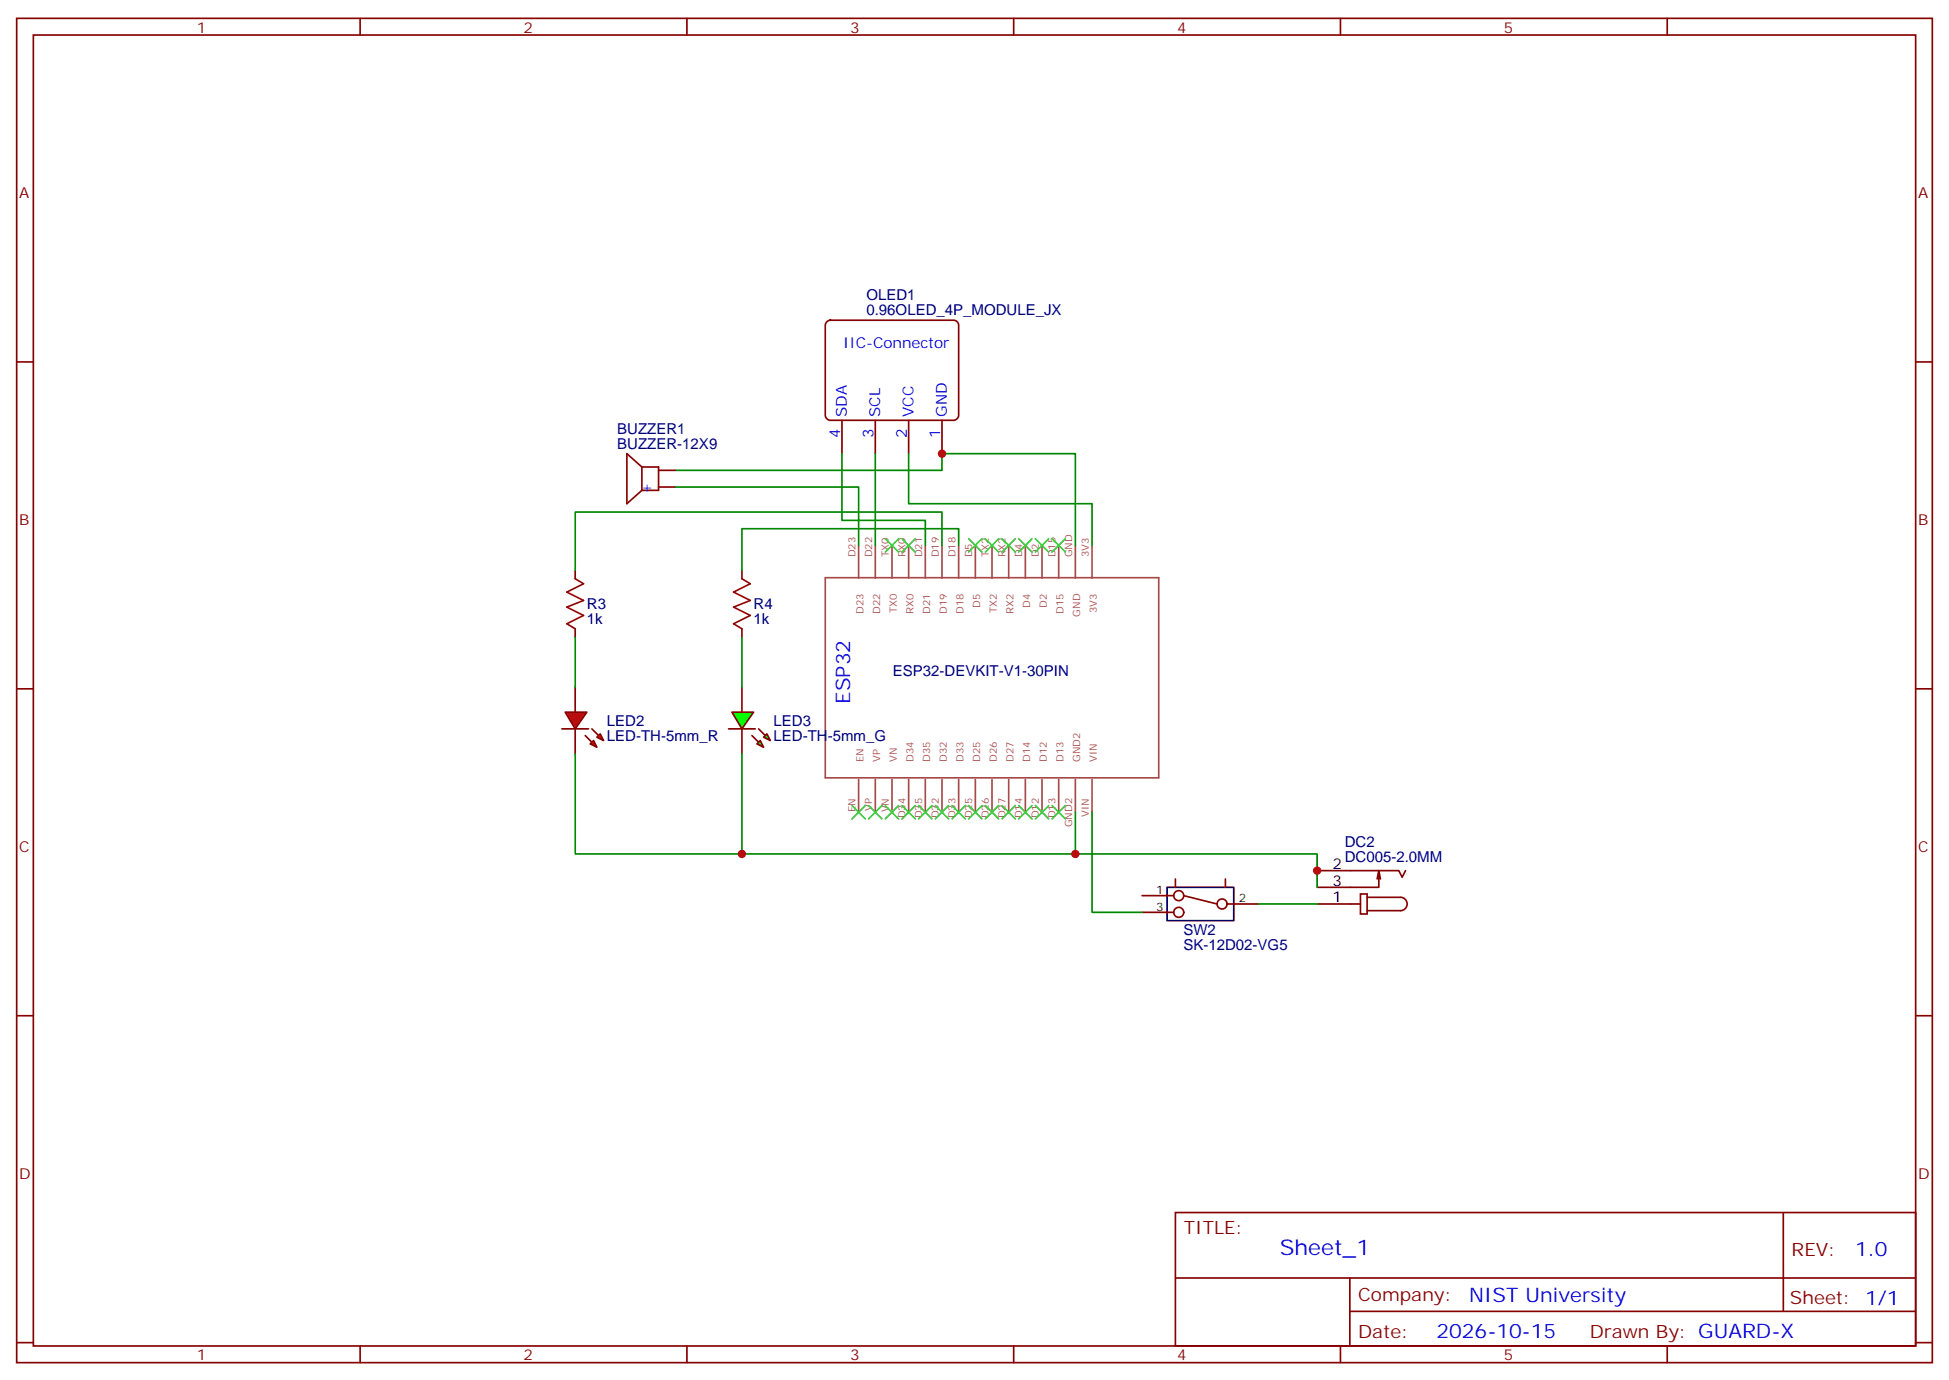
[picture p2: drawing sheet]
<svg xmlns="http://www.w3.org/2000/svg" width="412mm" height="292mm" viewBox="0 0 412 292" stroke-linecap="round" stroke-linejoin="round" font-family="sans-serif">
<g fill="none" stroke="#870000" stroke-width=".35">
<path d="M3.5 3.9h405.4v284.3h-405.4zM7.1 7.4h398.2v277.3h-398.2zM76.2 3.9v3.5M145.3 3.9v3.5M214.5 3.9v3.5M283.6 3.9v3.5M352.8 3.9v3.5M3.5 76.6h3.6M174.9 68.2l.8-.5h26.1a1.06 1.06 0 0 1 1 1.1v19a1.13 1.13 0 0 1-1 1.1h-26.1a1.13 1.13 0 0 1-1.1-1.1v-19zM405.3 76.6h3.6M178.2 88.9v7.1M185.2 88.9v7.1"/>
<path d="M192.3 88.9v7.1M199.3 88.9v7.1M3.5 145.7h3.6M405.3 145.7h3.6M3.5 214.8h3.6M405.3 214.8h3.6M248.7 256.5h156.6v28.2h-156.6zM377.3 256.5v20.9M248.7 270.3h156.5M285.6 277.4h119.6M285.6 270.3v14.1M3.5 284h3.6"/>
<path d="M76.2 284.7v3.5M145.3 284.7v3.5M214.5 284.7v3.5M283.6 284.7v3.5M352.8 284.7v3.5M405.3 284h3.6"/>
</g>
<g fill="none" stroke="#a64a4a" stroke-width=".35">
<path d="M181.7 115.4v6.9M185.2 115.4v6.9M188.7 115.4v6.9M192.3 115.4v6.9M195.8 115.4v6.9M199.3 115.4v6.9M202.8 115.4v6.9M206.4 115.4v6.9M209.9 115.4v6.9M213.4 115.4v6.9M217 115.4v6.9M220.5 115.4v6.9"/>
<path d="M224 115.4v6.9M227.5 115.4v6.9M231.1 115.4v6.9M174.6 122.2h70.6v42.3h-70.6zM181.7 164.9v6.9M185.2 164.9v6.9M188.7 164.9v6.9M192.3 164.9v6.9M195.8 164.9v6.9M199.3 164.9v6.9M202.8 164.9v6.9M206.4 164.9v6.9"/>
<path d="M209.9 164.9v6.9M213.4 164.9v6.9M217 164.9v6.9M220.5 164.9v6.9M224 164.9v6.9M227.5 164.9v6.9M231.1 164.9v6.9"/>
</g>
<path d="M142.9 99.5h56.4v-3.5h28.2v19.4M178.2 96v14.1h17.6v5.3M185.2 96v19.4M192.3 96v10.5h38.8v8.9" fill="none" stroke="#008700" stroke-width=".35"/>
<g fill="#f00" stroke="#870000" stroke-width=".35">
<path d="M119.6 150.6h4.6l-2.5 3.6z"/>
<path d="M118.9 154.2h5.6z"/>
</g>
<g fill="#870000" stroke="#870000" stroke-width=".35">
<path d="M125.2 154.2l1.4 1.4z"/>
<path d="M123.8 155.6l1.4 1.4z"/>
</g>
<g fill="#f00" stroke="#870000" stroke-width=".35">
<path d="M126.3 155.9l.7-.7 .7 1.4z"/>
<path d="M124.9 157.3l.7-.7 .7 1.4z"/>
</g>
<path d="M121.7 145.3v5.3M121.7 154.2v5.3M157 145.3v5.3M157 154.2v5.3" fill="none" stroke="#870000" stroke-width=".35"/>
<g fill="#0f0" stroke="#870000" stroke-width=".35">
<path d="M160.2 157.3l.7-.7 .7 1.4z"/>
<path d="M161.6 155.9l.7-.7 .7 1.4z"/>
</g>
<g fill="#870000" stroke="#870000" stroke-width=".35">
<path d="M159.1 155.6l1.4 1.4z"/>
<path d="M160.5 154.2l1.4 1.4z"/>
</g>
<path d="M154.2 154.2h5.6z" fill="#f00" stroke="#870000" stroke-width=".35"/>
<path d="M154.9 150.6h4.6l-2.5 3.6z" fill="#0f0" stroke="#870000" stroke-width=".35"/>
<path d="M121.7 122.4l1.8 1.1-3.6 1.7 3.6 1.8-3.6 1.4 3.6 1.8-3.6 1.7 1.8 1.1M157 122.4l1.7 1.1-3.5 1.7 3.5 1.8-3.5 1.4 3.5 1.8-3.5 1.7 1.8 1.1" fill="none" stroke="#a10000" stroke-width=".35"/>
<g fill="none" stroke="#870000" stroke-width=".35">
<path d="M135.8 98.8h3.5v4.9h-3.5M135.8 98.8v4.9M135.8 98.8l-3.2-2.8v10.5l3.2-2.8M139.3 99.5h3.6M139.3 103h3.6M121.7 120.7v1.7M121.7 133v1.8M157 120.7v1.7M157 133v1.8M241.7 193h6.7M241.7 189.4h6.7M248.7 185.9v1.8"/>
<path d="M250.5 189.4l7 1.8M259.3 185.9v1.8M259.6 191.2h6.7M278.7 184.2h17.3l.7 1.4 .7-1.4M278.7 191.2h9.2M287.9 189.1h1.4v4.2h-1.4zM289.3 189.8h7a1.41 1.41 0 0 1 1.4 1.4 1.41 1.41 0 0 1-1.4 1.4h-7M291.7 184.2l-.3 1.7M292.1 185.9l-.4-1.7v3.5h-13"/>
<circle cx="249.4" cy="193" r="1.06"/>
<circle cx="249.4" cy="189.4" r="1.06"/>
<circle cx="258.6" cy="191.2" r="1.06"/>
</g>
<path d="M142.9 103h38.8v12.4M199.3 115.4v-7.1h-77.6v12.4M202.8 115.4v-3.6h-45.8v8.9M121.7 134.8v10.5M157 134.8v10.5M121.7 159.5v21.1h105.8v-8.8M157 159.5v21.1M231.1 171.8v21.2h10.6M227.5 180.6h51.2v7.1M266.3 191.2h12.4" fill="none" stroke="#008700" stroke-width=".35"/>
<path d="M246.9 187.7h14.2v7h-14.2z" fill="none" stroke="#000" stroke-width=".35"/>
<g fill="none" stroke="#3c3" stroke-width=".35">
<path d="M187.3 113.9l2.8 2.9M190.1 113.9l-2.8 2.9M190.9 113.9l2.8 2.9M193.7 113.9l-2.8 2.9M205 113.9l2.8 2.9M207.8 113.9l-2.8 2.9M208.5 113.9l2.8 2.9M211.3 113.9l-2.8 2.9M212 113.9l2.8 2.9M214.8 113.9l-2.8 2.9M215.5 113.9l2.9 2.9M218.4 113.9l-2.9 2.9"/>
<path d="M219.1 113.9l2.8 2.9M221.9 113.9l-2.8 2.9M222.6 113.9l2.8 2.9M225.4 113.9l-2.8 2.9M180.3 170.4l2.8 2.8M183.1 170.4l-2.8 2.8M183.8 170.4l2.8 2.8M186.6 170.4l-2.8 2.8M187.3 170.4l2.8 2.8M190.1 170.4l-2.8 2.8M190.9 170.4l2.8 2.8M193.7 170.4l-2.8 2.8"/>
<path d="M194.4 170.4l2.8 2.8M197.2 170.4l-2.8 2.8M197.9 170.4l2.8 2.8M200.7 170.4l-2.8 2.8M201.4 170.4l2.9 2.8M204.3 170.4l-2.9 2.8M205 170.4l2.8 2.8M207.8 170.4l-2.8 2.8M208.5 170.4l2.8 2.8M211.3 170.4l-2.8 2.8M212 170.4l2.8 2.8M214.8 170.4l-2.8 2.8"/>
<path d="M215.5 170.4l2.9 2.8M218.4 170.4l-2.9 2.8M219.1 170.4l2.8 2.8M221.9 170.4l-2.8 2.8M222.6 170.4l2.8 2.8M225.4 170.4l-2.8 2.8"/>
</g>
<g fill="#c00">
<circle cx="157" cy="180.6" r=".88"/>
<circle cx="199.3" cy="96" r=".88"/>
<circle cx="227.5" cy="180.6" r=".88"/>
<circle cx="278.7" cy="184.1" r=".88"/>
</g>
<text font-size="4.6" fill="#00f" x="270.8" y="265.5">Sheet_1</text>
<g font-size="4.2" fill="#00f">
<text x="179.9" y="148.9" transform="rotate(-90 179.9 148.9)">ESP32</text>
<text x="392.5" y="265.7">1.0</text>
<text x="310.9" y="275.3">NIST University</text>
<text x="304" y="283.1">2026-10-15</text>
</g>
<g font-size="3.9" fill="#800">
<text x="250.5" y="261.1">TITLE:</text>
<text x="379.1" y="265.7">REV:</text>
<text x="287.4" y="275.3">Company:</text>
<text x="378.7" y="275.9">Sheet: 1/1</text>
<text x="287.4" y="282.9">Date:</text>
<text x="336.4" y="283">Drawn By: GUARD-X</text>
</g>
<g font-size="3.2" fill="#800">
<text x="41.6" y="6.9">1</text>
<text x="110.8" y="6.9">2</text>
<text x="179.9" y="6.9">3</text>
<text x="249.1" y="6.9">4</text>
<text x="318.2" y="6.9">5</text>
<text x="4.1" y="42">A</text>
<text x="405.9" y="42">A</text>
<text x="4.1" y="111.1">B</text>
<text x="405.9" y="111.1">B</text>
<text x="4.1" y="180.3">C</text>
<text x="405.9" y="180.3">C</text>
<text x="4.1" y="249.4">D</text>
<text x="405.9" y="249.4">D</text>
<text x="41.6" y="287.7">1</text>
<text x="110.8" y="287.7">2</text>
<text x="179.9" y="287.7">3</text>
<text x="249.1" y="287.7">4</text>
<text x="318.2" y="287.7">5</text>
</g>
<g font-size="3.2" fill="#000080">
<text x="183.3" y="63.5">OLED1</text>
<text x="183.3" y="66.7">0.96OLED_4P_MODULE_JX</text>
<text x="130.6" y="94.9">BUZZER-12X9</text>
<text x="130.6" y="91.8">BUZZER1</text>
<text x="124.2" y="128.9">R3</text>
<text x="159.5" y="128.9">R4</text>
<text x="124.2" y="132">1k</text>
<text x="159.5" y="132">1k</text>
<text x="188.9" y="143">ESP32-DEVKIT-V1-30PIN</text>
<text x="128.4" y="153.6">LED2</text>
<text x="163.7" y="153.6">LED3</text>
<text x="128.4" y="156.7">LED-TH-5mm_R</text>
<text x="163.7" y="156.7">LED-TH-5mm_G</text>
<text x="284.5" y="179.2">DC2</text>
<text x="284.5" y="182.4">DC005-2.0MM</text>
<text x="250.4" y="197.8">SW2</text>
<text x="250.4" y="201">SK-12D02-VG5</text>
</g>
<g font-size="3.2" fill="#00f">
<text x="178.4" y="73.7">IIC-Connector</text>
<text x="179.2" y="88.2" transform="rotate(-90 179.2 88.2)">SDA</text>
<text x="186.3" y="88.2" transform="rotate(-90 186.3 88.2)">SCL</text>
<text x="193.3" y="88.2" transform="rotate(-90 193.3 88.2)">VCC</text>
<text x="200.4" y="88.2" transform="rotate(-90 200.4 88.2)">GND</text>
<text x="177.8" y="92.7" transform="rotate(-90 177.8 92.7)">4</text>
<text x="184.9" y="92.7" transform="rotate(-90 184.9 92.7)">3</text>
<text x="191.9" y="92.7" transform="rotate(-90 191.9 92.7)">2</text>
<text x="199" y="92.7" transform="rotate(-90 199 92.7)">1</text>
<text x="135.7" y="104.1">+</text>
</g>
<g font-size="3.2">
<text x="282" y="183.8">2</text>
<text x="282" y="187.3">3</text>
<text x="282" y="190.9">1</text>
</g>
<g font-size="2.5">
<text x="244.7" y="189.1">1</text>
<text x="262.1" y="190.9">2</text>
<text x="244.7" y="192.6">3</text>
</g>
<g font-size="2.1" fill="#a54b4b">
<text x="181" y="117.9" transform="rotate(-90 181 117.9)">D23</text>
<text x="184.5" y="117.9" transform="rotate(-90 184.5 117.9)">D22</text>
<text x="188" y="117.9" transform="rotate(-90 188 117.9)">TX0</text>
<text x="191.6" y="117.9" transform="rotate(-90 191.6 117.9)">RX0</text>
<text x="195.1" y="117.9" transform="rotate(-90 195.1 117.9)">D21</text>
<text x="198.6" y="117.9" transform="rotate(-90 198.6 117.9)">D19</text>
<text x="202.2" y="117.9" transform="rotate(-90 202.2 117.9)">D18</text>
<text x="205.7" y="117.9" transform="rotate(-90 205.7 117.9)">D5</text>
<text x="209.2" y="117.9" transform="rotate(-90 209.2 117.9)">TX2</text>
<text x="212.7" y="117.9" transform="rotate(-90 212.7 117.9)">RX2</text>
<text x="216.3" y="117.9" transform="rotate(-90 216.3 117.9)">D4</text>
<text x="219.8" y="117.9" transform="rotate(-90 219.8 117.9)">D2</text>
<text x="223.3" y="117.9" transform="rotate(-90 223.3 117.9)">D15</text>
<text x="226.8" y="117.9" transform="rotate(-90 226.8 117.9)">GND</text>
<text x="230.4" y="117.9" transform="rotate(-90 230.4 117.9)">3V3</text>
<text x="182.7" y="129.9" transform="rotate(-90 182.7 129.9)">D23</text>
<text x="186.2" y="129.9" transform="rotate(-90 186.2 129.9)">D22</text>
<text x="189.8" y="129.6" transform="rotate(-90 189.8 129.6)">TX0</text>
<text x="193.3" y="129.8" transform="rotate(-90 193.3 129.8)">RX0</text>
<text x="196.8" y="129.9" transform="rotate(-90 196.8 129.9)">D21</text>
<text x="200.4" y="129.9" transform="rotate(-90 200.4 129.9)">D19</text>
<text x="203.9" y="129.9" transform="rotate(-90 203.9 129.9)">D18</text>
<text x="207.4" y="128.5" transform="rotate(-90 207.4 128.5)">D5</text>
<text x="210.9" y="129.6" transform="rotate(-90 210.9 129.6)">TX2</text>
<text x="214.5" y="129.8" transform="rotate(-90 214.5 129.8)">RX2</text>
<text x="218" y="128.5" transform="rotate(-90 218 128.5)">D4</text>
<text x="221.5" y="128.5" transform="rotate(-90 221.5 128.5)">D2</text>
<text x="225.1" y="129.9" transform="rotate(-90 225.1 129.9)">D15</text>
<text x="228.6" y="130.4" transform="rotate(-90 228.6 130.4)">GND</text>
<text x="232.1" y="129.7" transform="rotate(-90 232.1 129.7)">3V3</text>
<text x="182.7" y="161.2" transform="rotate(-90 182.7 161.2)">EN</text>
<text x="186.2" y="161.2" transform="rotate(-90 186.2 161.2)">VP</text>
<text x="189.8" y="161.2" transform="rotate(-90 189.8 161.2)">VN</text>
<text x="193.3" y="161.2" transform="rotate(-90 193.3 161.2)">D34</text>
<text x="196.8" y="161.2" transform="rotate(-90 196.8 161.2)">D35</text>
<text x="200.4" y="161.2" transform="rotate(-90 200.4 161.2)">D32</text>
<text x="203.9" y="161.2" transform="rotate(-90 203.9 161.2)">D33</text>
<text x="207.4" y="161.2" transform="rotate(-90 207.4 161.2)">D25</text>
<text x="210.9" y="161.2" transform="rotate(-90 210.9 161.2)">D26</text>
<text x="214.5" y="161.2" transform="rotate(-90 214.5 161.2)">D27</text>
<text x="218" y="161.2" transform="rotate(-90 218 161.2)">D14</text>
<text x="221.5" y="161.2" transform="rotate(-90 221.5 161.2)">D12</text>
<text x="225.1" y="161.2" transform="rotate(-90 225.1 161.2)">D13</text>
<text x="228.6" y="161.2" transform="rotate(-90 228.6 161.2)">GND2</text>
<text x="232.1" y="161.2" transform="rotate(-90 232.1 161.2)">VIN</text>
<text x="181" y="171.7" transform="rotate(-90 181 171.7)">EN</text>
<text x="184.5" y="171.5" transform="rotate(-90 184.5 171.5)">VP</text>
<text x="188" y="171.8" transform="rotate(-90 188 171.8)">VN</text>
<text x="191.6" y="173.1" transform="rotate(-90 191.6 173.1)">D34</text>
<text x="195.1" y="173.1" transform="rotate(-90 195.1 173.1)">D35</text>
<text x="198.6" y="173.1" transform="rotate(-90 198.6 173.1)">D32</text>
<text x="202.2" y="173.1" transform="rotate(-90 202.2 173.1)">D33</text>
<text x="205.7" y="173.1" transform="rotate(-90 205.7 173.1)">D25</text>
<text x="209.2" y="173.1" transform="rotate(-90 209.2 173.1)">D26</text>
<text x="212.7" y="173.1" transform="rotate(-90 212.7 173.1)">D27</text>
<text x="216.3" y="173.1" transform="rotate(-90 216.3 173.1)">D14</text>
<text x="219.8" y="173.1" transform="rotate(-90 219.8 173.1)">D12</text>
<text x="223.3" y="173.1" transform="rotate(-90 223.3 173.1)">D13</text>
<text x="230.4" y="172.7" transform="rotate(-90 230.4 172.7)">VIN</text>
<text x="226.8" y="175" transform="rotate(-90 226.8 175)">GND2</text>
</g>
</svg>
